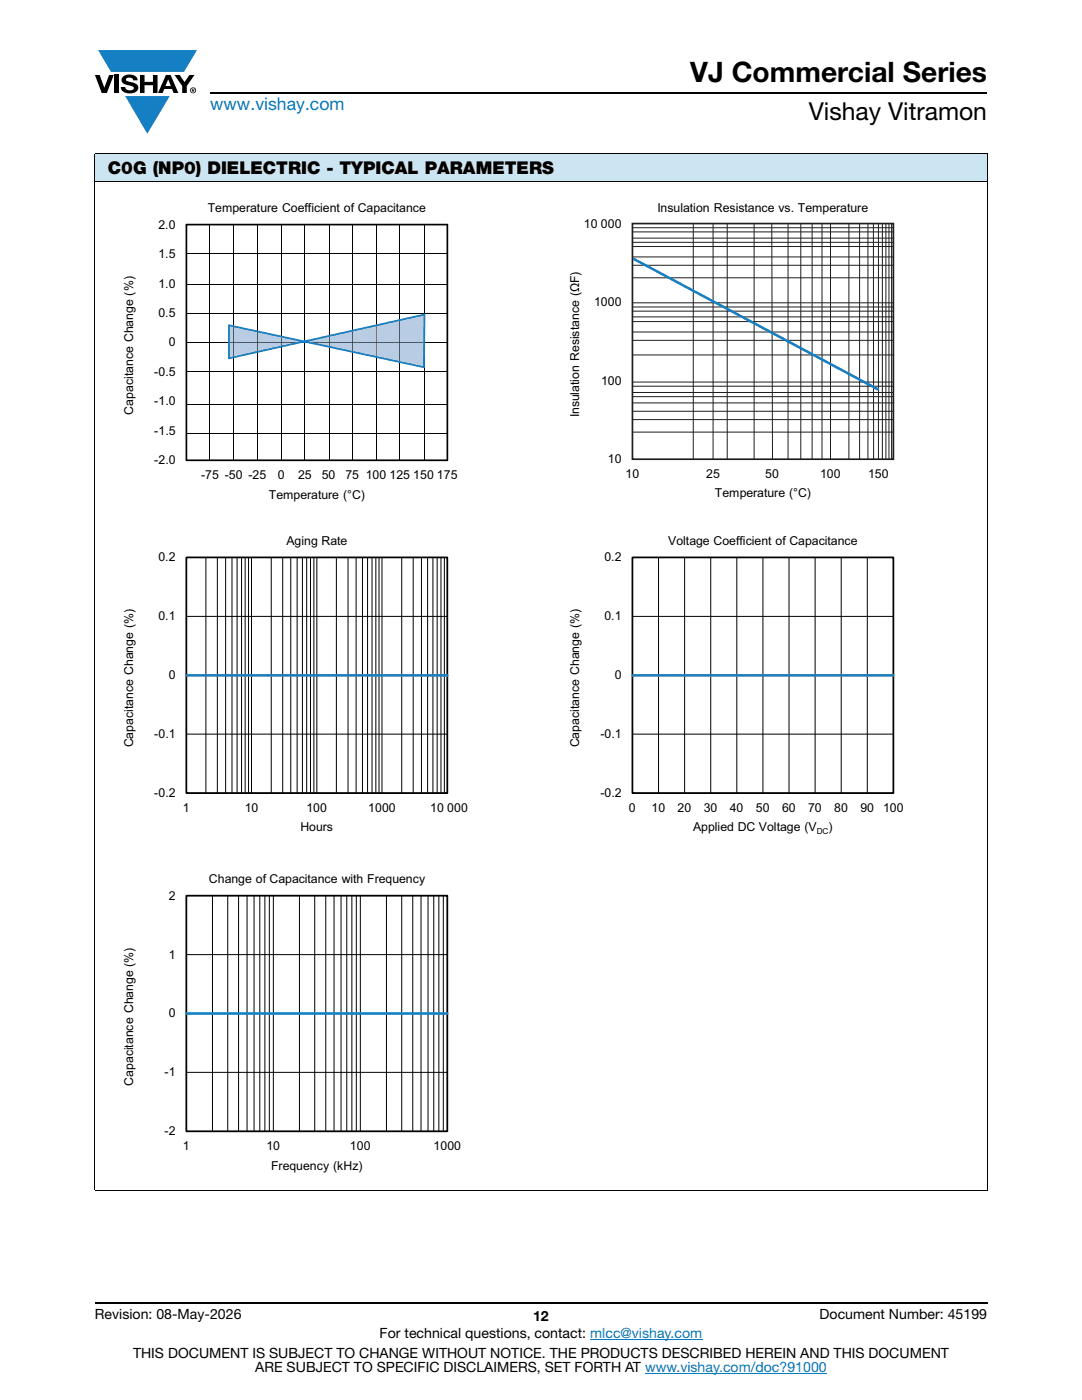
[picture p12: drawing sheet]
<svg xmlns="http://www.w3.org/2000/svg" width="216mm" height="279mm" viewBox="0 0 216 279" stroke-linecap="round" stroke-linejoin="round" font-family="sans-serif">
<g fill="#147fc3">
<path d="M19.6 10h19.7l-2.6 4.3h-1.1h-13.5z"/>
<path d="M25 19.2h8.9l-4.5 7.5z"/>
</g>
<g fill="#000">
<path d="M18.9 15h1l.9 2.5 1-2.5h.9l-1.4 3.6h-1zM22.9 15h.9v3.6h-.9zM24.6 15.3a2.1 2.1 0 0 1 2.8 .3l.1 .4h-.9a.79 .79 0 0 0-.7-.5 .79 .79 0 0 0-.8 .4l.3 .3 1 .2a1.08 1.08 0 0 1 1.2 1 1.08 1.08 0 0 1-1.1 1.2 1.73 1.73 0 0 1-2.4-1.2h.9a.96 .96 0 0 0 .8 .6 .96 .96 0 0 0 .9-.4 1.31 1.31 0 0 0-1.2-.6 1.03 1.03 0 0 1-1.1-.6 1.03 1.03 0 0 1 .2-1.1zM27.9 15h.9v1.3h1.7v-1.3h.9v3.6h-.9v-1.6h-1.7v1.6h-.9zM34.8 15h1.1l.9 1.4 1-1.4h1l-1.5 2.2v1.4h-.9v-1.4z"/>
<path d="M33.6 15.9l.5 1.3h-1.1zM33.1 15l-1.6 3.6h1l.3-.8h1.5l.3 .8h1l-1.6-3.6z"/>
<path d="M38.4 17.8h.2v.2h-.2zM38.3 17.7v.7h.1v-.3l.4 .3-.2-.3 .2-.2-.1-.2z"/>
<path d="M38.1 18a.46 .46 0 0 1 .9 0 .46 .46 0 0 1-.9 0zM37.9 18a.6 .6 0 0 0 1.2 0 .6 .6 0 0 0-1.2 0z"/>
</g>
<path d="M42 18.6h155M18.9 260h178.1" fill="none" stroke="#000" stroke-width=".36"/>
<path d="M117.8 267.3h22.3M128.7 274h36.3" fill="none" stroke="#007ec4" stroke-width=".2"/>
<path d="M18.9 30.7h178.1v5.5h-178.1z" fill="#cce5f3"/>
<g fill="none" stroke="#000" stroke-width=".2">
<path d="M18.9 30.7h178.1M18.9 36.2h178.1M18.9 30.8v206.7M197 30.8v206.7M37.2 50.6h52.1M37.2 56.8h52.1M41.9 44.8v47M46.5 44.8v47M51.4 44.8v47M56.1 44.8v47M60.8 44.8v47M65.7 44.8v47.1"/>
<path d="M70.4 44.8v47.1M75 44.8v47.1M79.7 44.8v47.1M84.6 44.8v47.1M37.2 62.6h52.1M37.2 68.3h52.1M37.2 74.1h52.1M37.2 80.7h52.1M37.2 86.5h52.1M18.9 237.6h178.1"/>
</g>
<path d="M45.6 64.8l38.8 8.3 .1-10.1-38.8 8.7-.2-.2v-6.6h.2l-.1 .2 .1-.2h.2v6.4l38.8-8.7 .2 .2-.1 10.5-.3 .2-38.9-8.4z" fill="#147fc3"/>
<path d="M79.7 68.4h4.8l-.1 4.7-4.7-1zM75.1 68.4h4.6v3.7l-4.6-1zM45.9 68.4h.6v2.8l-.6 .1zM46.6 68.4h4.8v1.6l-4.8 1.1zM70.4 68.4h4.6v2.6l-4.6-.9zM65.8 68.4h4.5v1.6l-4.5-.9zM51.5 68.4h4.6v.6l-4.6 1zM62.6 68.4h3.1v.6zM56.2 68.4h2.7l-2.7 .6zM79.7 64.1l4.8-1.1v5.3h-4.8zM75.1 65.1l4.6-1v4.2h-4.6zM70.4 66.2l4.6-1.1v3.2h-4.6zM65.8 67.2l4.5-1v2.1h-4.5zM61.5 68.1l4.2-.9v1.1h-3.5zM56.2 67.4l3.7 .8-.7 .1h-3zM51.5 66.3l4.6 1v1h-4.6zM46.6 65.3l4.8 1v2h-4.8zM45.9 65.1l.6 .2v3h-.6z" fill="#b8cce4"/>
<path d="M79.7 68.3h4.8zM75.1 68.3l4.6 .1zM70.4 68.3l4.6 .1zM65.8 68.3l4.5 .1zM62.2 68.3l3.5 .1zM56.2 68.3h3zM51.5 68.3l4.6 .1zM46.6 68.3l4.8 .1zM45.9 68.3l.6 .1z" fill="#1b334c"/>
<path d="M70.4 66.2v3.9M75 65.1v6M79.7 64.1v8" fill="none" stroke="#1b334c" stroke-width=".2"/>
<g fill="#1b334c">
<path d="M65.7 67.2l.1 1.9z"/>
<path d="M56.1 67.3v1.7z"/>
</g>
<path d="M46.5 65.3v5.9M51.4 66.3v3.8" fill="none" stroke="#1b334c" stroke-width=".2"/>
<path d="M60.7 68.1l24-5.3-.1 10.5zM61.5 68.1l22.9 5 .1-10.1zM45.7 64.9l15 3.2-15 3.4zM45.9 65.1v6.2l14-3.1z" fill="#2480c1"/>
<path d="M37.1 44.7h52.3v47.3h-52.3l-.1-47.2h.2v.2v-.2h.2v46.9h51.7v-46.7h-51.9z" fill="#000"/>
<g fill="none" stroke="#201d1e" stroke-width=".2">
<path d="M126.2 45.4h52.1M126.2 46.3h52.1M126.2 47.5h52.1M126.2 48.4h52.1M126.2 49.2h52.1M126.2 51.3h52.1M126.2 52.9h52.1M126.2 55.4h52.1M138.3 44.6v47M142.3 44.6v47M145.1 44.6v47M150.5 44.6v47"/>
<path d="M154 44.6l.1 47M157.2 44.6v47M159.8 44.6v47M162 44.6v47M164 44.6v47M165.7 44.6v47M169.4 44.6v47M171.5 44.6v47M173.2 44.6v47M174.3 44.6v47M175.3 44.6v47M176.1 44.6v47"/>
<path d="M176.8 44.6v47M177.4 44.6v47M177.9 44.6v47M126.2 60.4h52.1M126.2 61.3h52.1M126.2 62.1h52.1M126.2 63.2h52.1M126.2 64.2h52.1M126.2 66.3h52.1M126.2 67.9h52.1M126.2 70.8h52.1M126.2 76.2h52.1"/>
<path d="M126.2 77.1h52.1M126.2 78.3h52.1M126.2 79.2h52.1M126.2 80.4h52.1M126.2 82.1h52.1M126.2 83.7h52.1M126.2 86.2h52.1"/>
</g>
<path d="M178.3 89.9v1.6" fill="none" stroke="#1a1a18" stroke-width=".2"/>
<path d="M126.5 51.7l48.7 26M37.2 134.8h52.1M126.2 134.8h52.1M37.2 202.3h52.1" fill="none" stroke="#147fc3" stroke-width=".51"/>
<path d="M126.2 44.6h52.1v47h-52.1z" fill="none" stroke="#201d1e" stroke-width=".34"/>
<g fill="none" stroke="#000" stroke-width=".2">
<path d="M37.2 111.2v47.1M37.2 111.2h52.1v47.1h-52.1M41.1 111.2v47.1M43.4 111.2v47.1M45 111.2v47.1M46.3 111.2v47.1M47.3 111.2v47.1M48.2 111.2v47.1M48.9 111.2v47.1M49.6 111.2v47.1M50.2 111.2v47.1M54.1 111.2v47.1"/>
<path d="M56.4 111.2v47.1M58 111.2v47.1M59.3 111.2v47.1M60.3 111.2v47.1M61.2 111.2v47.1M62 111.2v47.1M62.6 111.2v47.1M63.2 111.2v47.1M67.1 111.2v47.1M69.4 111.2v47.1M71.1 111.2v47.1M72.3 111.2v47.1"/>
<path d="M73.3 111.2v47.1M74.2 111.2v47.1M75 111.2v47.1M75.6 111.2v47.1M76.2 111.2v47.1M80.2 111.2v47.1M82.4 111.2v47.1M84.1 111.2v47.1M85.3 111.2v47.1M86.4 111.2v47.1M87.2 111.2v47.1M88 111.2v47.1"/>
<path d="M88.7 111.2v47.1M126.2 111.2h52.1v47.1h-52.1zM131.4 111.2v47.1M136.6 111.2v47.1M141.8 111.2v47.1M147 111.2v47.1M152.2 111.2v47.1M157.4 111.2v47.1M162.6 111.2v47.1M167.9 111.2v47.1M173.1 111.2v47.1M37.2 134.8h52.1"/>
<path d="M37.2 123h52.1M126.2 134.8h52.1M126.2 123h52.1M37.2 146.5h52.1M126.2 146.5h52.1M37.2 178.7v47.1M37.2 178.7h52.1v47.1h-52.1M42.4 178.7v47.1M45.4 178.7v47.1M47.6 178.7v47.1M49.3 178.7v47.1M50.7 178.7v47.1"/>
<path d="M51.8 178.7v47.1M52.9 178.7v47.1M53.7 178.7v47.1M54.5 178.7v47.1M59.8 178.7v47.1M62.8 178.7v47.1M65 178.7v47.1M66.7 178.7v47.1M68.1 178.7v47.1M69.2 178.7v47.1M70.2 178.7v47.1M71.1 178.7v47.1"/>
<path d="M71.9 178.7v47.1M77.1 178.7v47.1M80.2 178.7v47.1M82.4 178.7v47.1M84 178.7v47.1M85.4 178.7v47.1M86.6 178.7v47.1M87.6 178.7v47.1M88.5 178.7v47.1M37.2 190.5h52.1M37.2 214h52.1M37.2 202.3h52.1"/>
</g>
<path d="M37.2 111.2h52.1v47.1h-52.1zM126.2 111.2h52.1v47.1h-52.1zM37.2 178.7h52.1v47.1h-52.1z" fill="none" stroke="#000" stroke-width=".34"/>
<text font-size="5.6" x="137.7" y="16.4">VJ Commercial Series</text>
<text font-size="4.9" x="161.4" y="24">Vishay Vitramon</text>
<text font-size="3.5" fill="#007ec4" x="42" y="21.9">www.vishay.com</text>
<text font-size="3.5" x="21.5" y="34.6">C0G (NP0) DIELECTRIC - TYPICAL PARAMETERS</text>
<g font-size="2.8">
<text x="18.9" y="263.3">Revision: 08-May-2026</text>
<text x="106.4" y="263.6">12</text>
<text x="163.6" y="263.3">Document Number: 45199</text>
<text x="75.8" y="267.1">For technical questions, contact: mlcc@vishay.com</text>
<text x="26.5" y="271">THIS DOCUMENT IS SUBJECT TO CHANGE WITHOUT NOTICE. THE PRODUCTS DESCRIBED HEREIN AND THIS DOCUMENT</text>
<text x="50.9" y="273.8">ARE SUBJECT TO SPECIFIC DISCLAIMERS, SET FORTH AT www.vishay.com/doc?91000</text>
</g>
<g font-size="2.5">
<text x="31.6" y="45.6">2.0</text>
<text x="41.4" y="42.4">Temperature Coefficient of Capacitance</text>
<text x="116.5" y="45.4">10 000</text>
<text x="131.2" y="42.4">Insulation Resistance vs. Temperature</text>
<text x="31.6" y="51.5">1.5</text>
<text x="31.6" y="57.4">1.0</text>
<text x="31.6" y="63.3">0.5</text>
<text x="118.6" y="61.1">1000</text>
<text x="33.7" y="69.1">0</text>
<text x="30.8" y="75">-0.5</text>
<text x="119.9" y="76.8">100</text>
<text x="26.6" y="82.7" transform="rotate(-90 26.6 82.7)">Capacitance Change (%)</text>
<text x="30.8" y="80.9">-1.0</text>
<text x="115.6" y="83.3" transform="rotate(-90 115.6 83.3)">Insulation Resistance (ΩF)</text>
<text x="30.8" y="86.8">-1.5</text>
<text x="30.8" y="92.6">-2.0</text>
<text x="40.1" y="95.6">-75 -50 -25</text>
<text x="55.4" y="95.6">0</text>
<text x="59.5" y="95.6">25</text>
<text x="64.2" y="95.6">50</text>
<text x="68.9" y="95.6">75 100 125 150 175</text>
<text x="121.3" y="92.4">10</text>
<text x="124.8" y="95.4">10</text>
<text x="140.9" y="95.4">25</text>
<text x="152.7" y="95.4">50</text>
<text x="163.7" y="95.4">100</text>
<text x="173.2" y="95.4">150</text>
<text x="53.6" y="99.5">Temperature (°C)</text>
<text x="142.6" y="99.3">Temperature (°C)</text>
<text x="31.6" y="112">0.2</text>
<text x="57.2" y="108.8">Aging Rate</text>
<text x="120.6" y="112">0.2</text>
<text x="133.3" y="108.8">Voltage Coefficient of Capacitance</text>
<text x="31.6" y="123.8">0.1</text>
<text x="120.6" y="123.8">0.1</text>
<text x="33.7" y="135.6">0</text>
<text x="122.7" y="135.6">0</text>
<text x="26.6" y="149.2" transform="rotate(-90 26.6 149.2)">Capacitance Change (%)</text>
<text x="30.8" y="147.3">-0.1</text>
<text x="115.6" y="149.2" transform="rotate(-90 115.6 149.2)">Capacitance Change (%)</text>
<text x="119.8" y="147.3">-0.1</text>
<text x="30.8" y="159.1">-0.2</text>
<text x="119.8" y="159.1">-0.2</text>
<text x="36.5" y="162">1</text>
<text x="48.8" y="162">10</text>
<text x="59.9" y="165.9">Hours</text>
<text x="61.2" y="162">100</text>
<text x="73.5" y="162">1000</text>
<text x="85.8" y="162">10 000</text>
<text x="125.5" y="162">0</text>
<text x="130" y="162">10</text>
<text x="135.2" y="162">20</text>
<text x="138.3" y="165.9">Applied DC Voltage (V</text>
<text x="140.4" y="162">30</text>
<text x="145.6" y="162">40</text>
<text x="150.8" y="162">50</text>
<text x="156.1" y="162">60</text>
<text x="161.3" y="162">70</text>
<text x="165.3" y="165.9">)</text>
<text x="166.5" y="162">80</text>
<text x="171.7" y="162">90</text>
<text x="176.2" y="162">100</text>
<text x="33.7" y="179.6">2</text>
<text x="41.7" y="176.3">Change of Capacitance with Frequency</text>
<text x="33.7" y="191.3">1</text>
<text x="33.7" y="203.1">0</text>
<text x="32.9" y="214.8">-1</text>
<text x="26.6" y="216.7" transform="rotate(-90 26.6 216.7)">Capacitance Change (%)</text>
<text x="32.9" y="226.6">-2</text>
<text x="36.5" y="229.5">1</text>
<text x="53.2" y="229.5">10</text>
<text x="54.1" y="233.4">Frequency (kHz)</text>
<text x="69.8" y="229.5">100</text>
<text x="86.5" y="229.5">1000</text>
</g>
<text font-size="1.7" x="163" y="166.5">DC</text>
</svg>
